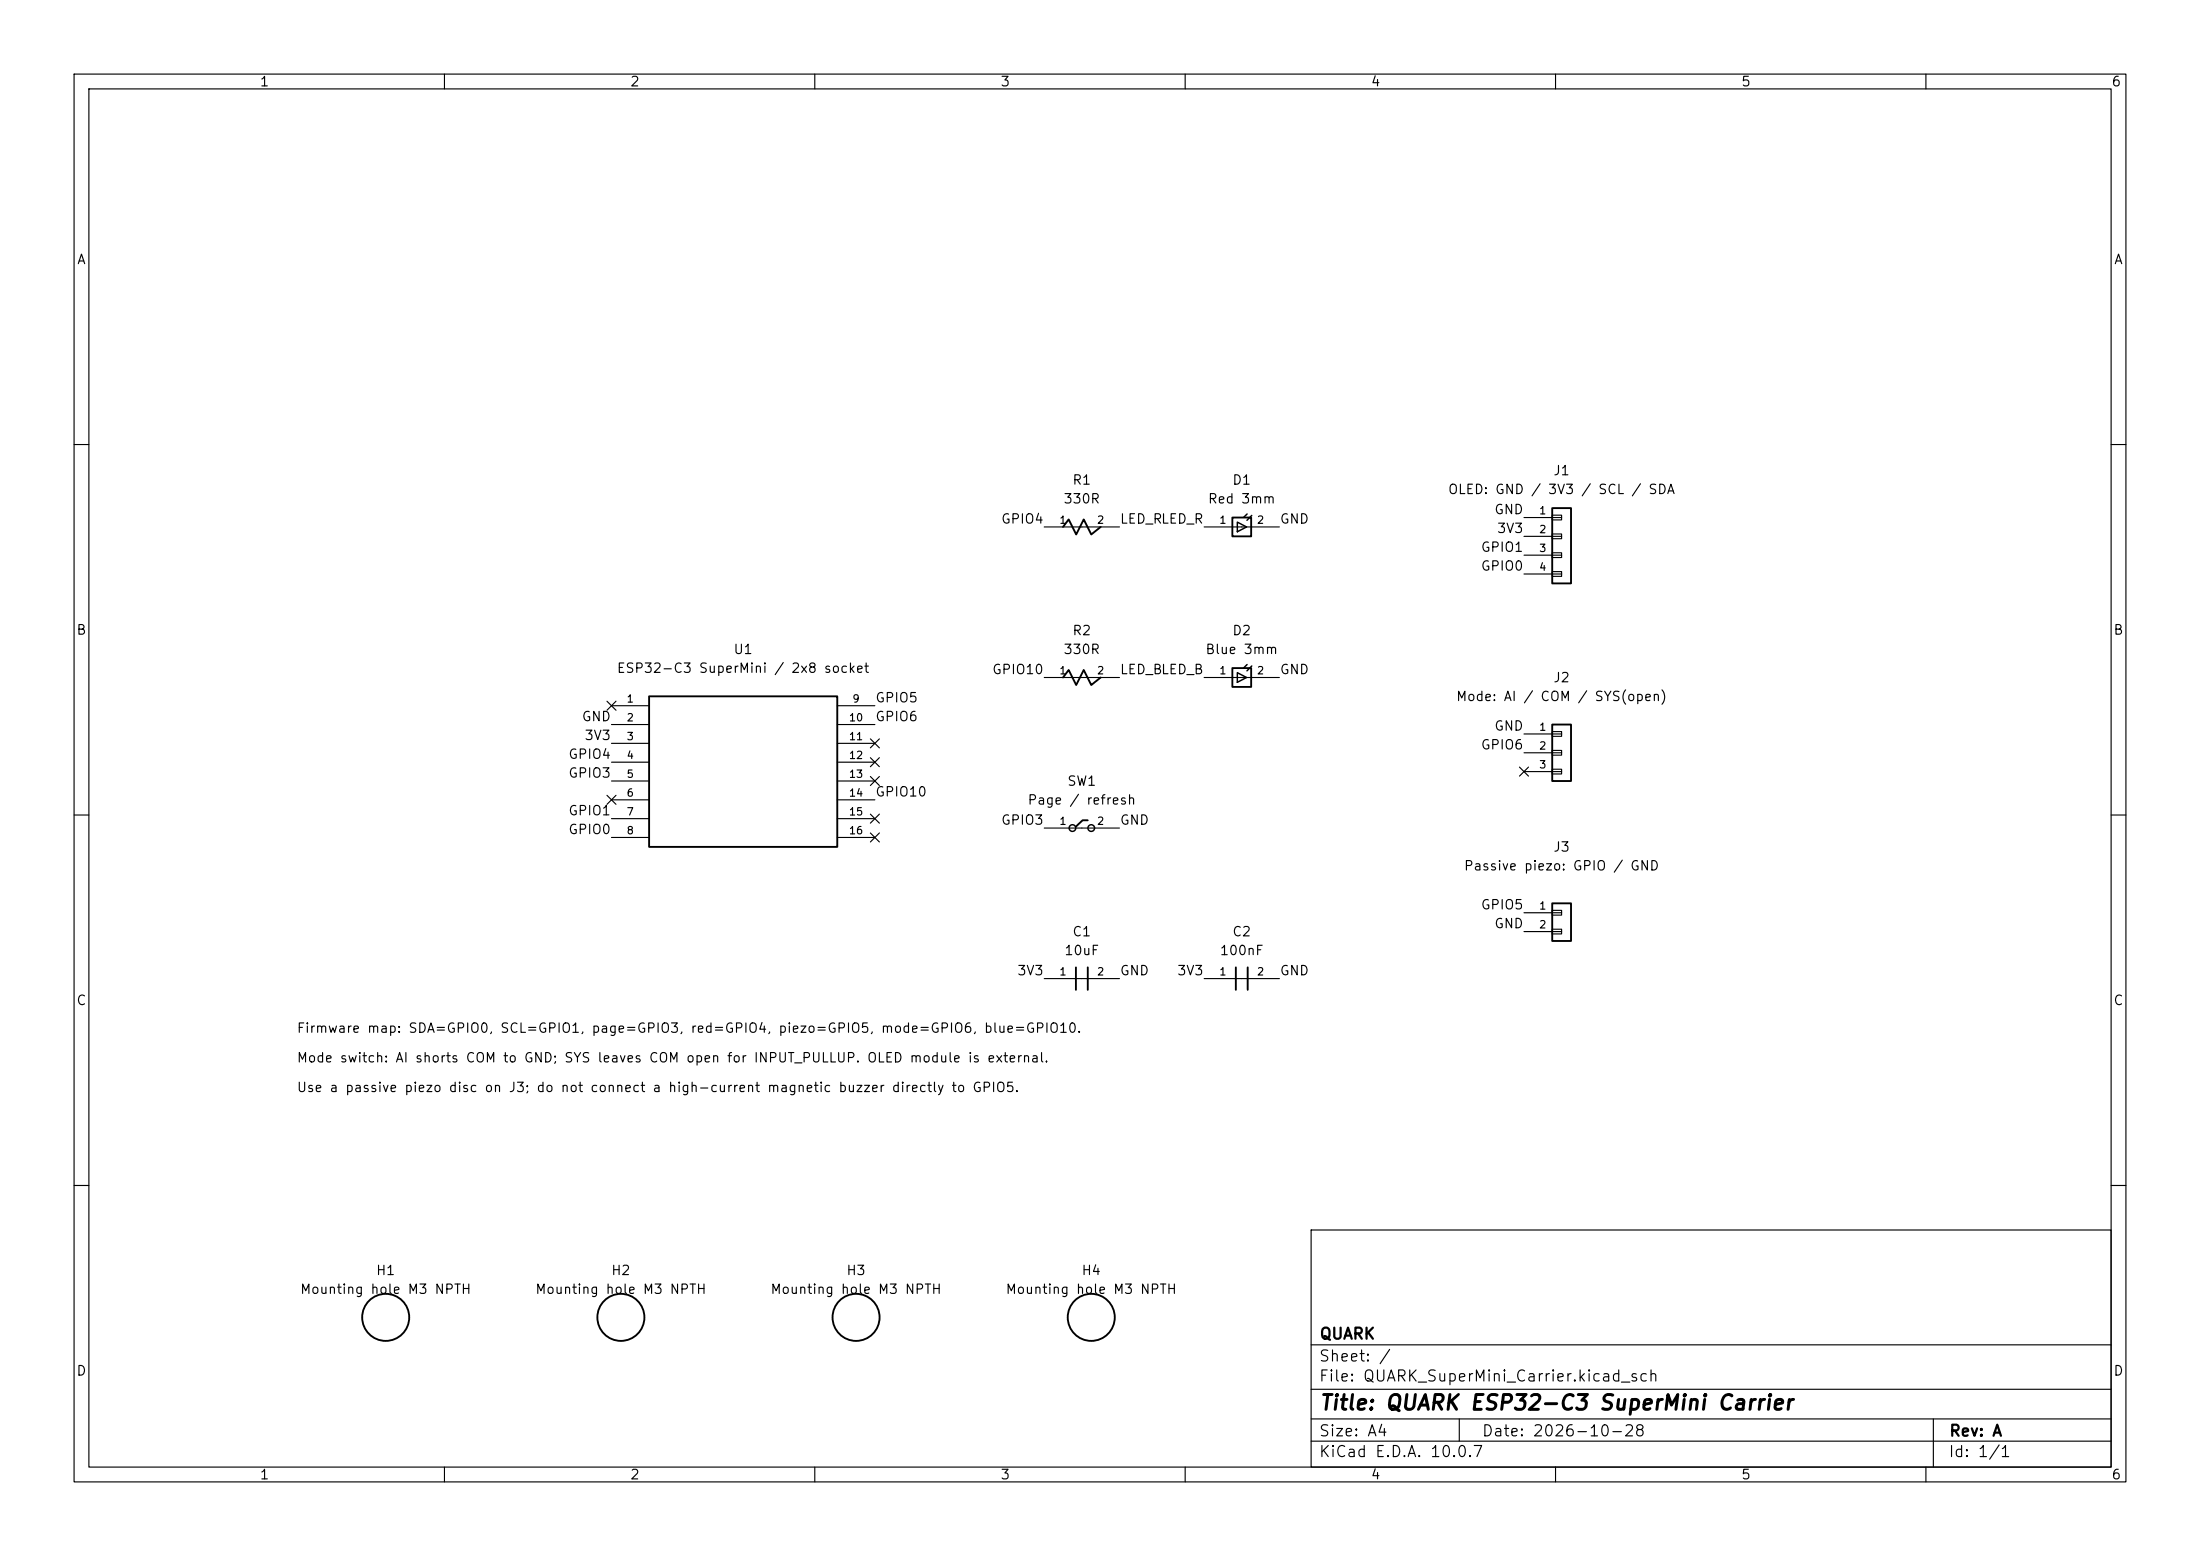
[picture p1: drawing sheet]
<svg xmlns="http://www.w3.org/2000/svg" width="297mm" height="210mm" viewBox="0 0 297 210" stroke-linecap="round" stroke-linejoin="round" font-family="sans-serif">
<g fill="none" stroke="#000" stroke-width=".15">
<path d="M10 10h277v190h-277zM12 12h273v186h-273zM60 10v2M110 10v2M160 10v2M210 10v2M260 10v2M10 60h2M141 71.1h10.1M162.6 71.1h10.1M205.7 69.9h5.1M205.7 72.4h5.1"/>
<path d="M205.7 74.9h5.1M205.7 77.5h5.1M209.5 69.5h1.3v.7h-1.3zM209.5 72.1h1.3v.6h-1.3zM209.5 74.6h1.3v.6h-1.3zM209.5 77.1h1.3v.7h-1.3zM285 60h2M81.9 94.6l1.3 1.3M82.5 95.3h5.1M82.5 97.8h5.1M83.2 94.6l-1.3 1.3M113 95.3h5.1"/>
<path d="M113 97.8h5.1M117.5 99.7l1.2 1.2M118.7 99.7l-1.2 1.2M141 91.4h10.1M162.6 91.4h10.1M205.7 99.1h5.1M209.5 98.7h1.3v.7h-1.3zM10 110h2M81.9 107.3l1.3 1.3M82.5 100.3h5.1M82.5 102.9h5.1M82.5 105.4h5.1"/>
<path d="M82.5 108h5.1M82.5 110.5h5.1M82.5 113h5.1M83.2 107.3l-1.3 1.3M113 100.3h5.1M113 102.9h5.1M113 105.4h5.1M113 108h5.1M113 110.5h5.1M113 113h5.1M117.5 109.9l1.2 1.2M117.5 112.4l1.2 1.2"/>
<path d="M117.5 102.3l1.2 1.2M117.5 104.8l1.2 1.2M118.7 109.9l-1.2 1.2M118.7 112.4l-1.2 1.2M118.7 102.3l-1.2 1.2M118.7 104.8l-1.2 1.2M141 111.8h10.1M205.1 103.5l1.2 1.2M205.7 101.6h5.1M205.7 104.1h5.1M206.3 103.5l-1.2 1.2M209.5 101.3h1.3v.6h-1.3z"/>
<path d="M209.5 103.8h1.3v.7h-1.3zM285 110h2M141 132.1h10.1M162.6 132.1h10.1M205.7 123.2h5.1M205.7 125.7h5.1M209.5 122.9h1.3v.6h-1.3zM209.5 125.4h1.3v.6h-1.3zM10 160h2M177 166h108v32h-108zM285 160h2M60 198v2"/>
<path d="M110 198v2M160 198v2M177 194.5h108M177 191.5h108M177 187.5h108M177 181.5h108M197 191.5v3M210 198v2M260 198v2M261 191.5v6.5"/>
</g>
<g fill="none" stroke="#000" stroke-width=".25">
<path d="M143.5 71.1l.8-1 1 2 1-2 1 2 1.3-1M166.4 69.9h2.5v2.5h-2.5zM209.5 68.6h2.6v10.1h-2.6zM87.6 94h25.4v20.3h-25.4zM143.5 91.4l.8-1 1 2.1 1-2.1 1 2.1 1.3-1.1M166.4 90.2h2.5v2.5h-2.5zM209.5 97.8h2.6v7.6h-2.6zM146.8 110.7h-.6l-1 .9M145.2 130.6v3M146.8 130.6v3M166.8 130.6v3M168.4 130.6v3"/>
<path d="M209.5 121.9h2.6v5.1h-2.6z"/>
<circle cx="52.1" cy="177.8" r="3.2"/>
<circle cx="83.8" cy="177.8" r="3.2"/>
<circle cx="115.6" cy="177.8" r="3.2"/>
<circle cx="147.3" cy="177.8" r="3.2"/>
</g>
<g fill="none" stroke="#000" stroke-width=".2">
<path d="M167 70.5l1.3 .6-1.3 .7zM168.4 69.4l-.5 .4M169 69.6l-.7 .6M167 90.8l1.3 .6-1.3 .7zM168.4 89.7l-.5 .4M169 89.9l-.7 .6"/>
<circle cx="144.8" cy="111.8" r=".45"/>
<circle cx="147.3" cy="111.8" r=".45"/>
</g>
<text font-size="2" x="178" y="190.8">Title: QUARK ESP32-C3 SuperMini Carrier</text>
<g font-size="1.5">
<text x="178" y="184.1">Sheet: /</text>
<text x="178" y="181.1">QUARK</text>
<text x="178" y="186.8">File: QUARK_SuperMini_Carrier.kicad_sch</text>
<text x="178" y="197">KiCad E.D.A. 10.0.7</text>
<text x="178" y="194.2">Size: A4</text>
<text x="200" y="194.2">Date: 2026-10-28</text>
<text x="263" y="197">Id: 1/1</text>
<text x="263" y="194.2">Rev: A</text>
</g>
<g font-size="1.3">
<text x="35" y="12">1</text>
<text x="85" y="12">2</text>
<text x="135" y="12">3</text>
<text x="185" y="12">4</text>
<text x="235" y="12">5</text>
<text x="285" y="12">6</text>
<text x="10.3" y="36">A</text>
<text x="285.3" y="36">A</text>
<text x="144.7" y="65.7">R1</text>
<text x="166.3" y="65.7">D1</text>
<text x="209.6" y="64.5">J1</text>
<text x="135.1" y="71">GPIO4</text>
<text x="143.5" y="68.3">330R</text>
<text x="151.1" y="71">LED_RLED_R</text>
<text x="163" y="68.3">Red 3mm</text>
<text x="172.7" y="71">GND</text>
<text x="195.4" y="67">OLED: GND / 3V3 / SCL / SDA</text>
<text x="201.6" y="69.7">GND</text>
<text x="199.8" y="77.3">GPIO0</text>
<text x="199.8" y="74.8">GPIO1</text>
<text x="202" y="72.3">3V3</text>
<text x="10.2" y="86">B</text>
<text x="98.9" y="88.6">U1</text>
<text x="143.5" y="88.6">330R</text>
<text x="144.7" y="86.1">R2</text>
<text x="162.6" y="88.6">Blue 3mm</text>
<text x="166.3" y="86.1">D2</text>
<text x="285.2" y="86">B</text>
<text x="83.2" y="91.1">ESP32-C3 SuperMini / 2x8 socket</text>
<text x="118.1" y="95.1">GPIO5</text>
<text x="133.8" y="91.3">GPIO10</text>
<text x="151.1" y="91.3">LED_BLED_B</text>
<text x="172.7" y="91.3">GND</text>
<text x="196.5" y="94.9">Mode: AI / COM / SYS(open)</text>
<text x="209.6" y="92.4">J2</text>
<text x="78.5" y="97.7">GND</text>
<text x="78.8" y="100.2">3V3</text>
<text x="118.1" y="97.7">GPIO6</text>
<text x="199.8" y="101.5">GPIO6</text>
<text x="201.6" y="98.9">GND</text>
<text x="76.6" y="105.3">GPIO3</text>
<text x="76.6" y="102.7">GPIO4</text>
<text x="118.1" y="107.8">GPIO10</text>
<text x="144" y="106.4">SW1</text>
<text x="76.6" y="110.4">GPIO1</text>
<text x="76.6" y="112.9">GPIO0</text>
<text x="135.1" y="111.6">GPIO3</text>
<text x="138.6" y="108.9">Page / refresh</text>
<text x="151.1" y="111.6">GND</text>
<text x="197.5" y="117.8">Passive piezo: GPIO / GND</text>
<text x="209.6" y="115.3">J3</text>
<text x="199.8" y="123.1">GPIO5</text>
<text x="201.6" y="125.6">GND</text>
<text x="137.2" y="132">3V3</text>
<text x="143.6" y="129.2">10uF</text>
<text x="144.7" y="126.7">C1</text>
<text x="151.1" y="132">GND</text>
<text x="158.8" y="132">3V3</text>
<text x="164.6" y="129.2">100nF</text>
<text x="166.3" y="126.7">C2</text>
<text x="172.7" y="132">GND</text>
<text x="10.2" y="136">C</text>
<text x="285.2" y="136">C</text>
<text x="40" y="139.7">Firmware map: SDA=GPIO0, SCL=GPIO1, page=GPIO3, red=GPIO4, piezo=GPIO5, mode=GPIO6, blue=GPIO10.</text>
<text x="40" y="143.7">Mode switch: AI shorts COM to GND; SYS leaves COM open for INPUT_PULLUP. OLED module is external.</text>
<text x="40" y="147.7">Use a passive piezo disc on J3; do not connect a high-current magnetic buzzer directly to GPIO5.</text>
<text x="50.7" y="172.4">H1</text>
<text x="82.4" y="172.4">H2</text>
<text x="114.2" y="172.4">H3</text>
<text x="145.9" y="172.4">H4</text>
<text x="40.4" y="175">Mounting hole M3 NPTH</text>
<text x="72.2" y="175">Mounting hole M3 NPTH</text>
<text x="103.9" y="175">Mounting hole M3 NPTH</text>
<text x="135.7" y="175">Mounting hole M3 NPTH</text>
<text x="10.2" y="186">D</text>
<text x="285.2" y="186">D</text>
<text x="35" y="200">1</text>
<text x="85" y="200">2</text>
<text x="135" y="200">3</text>
<text x="185" y="200">4</text>
<text x="235" y="200">5</text>
<text x="285" y="200">6</text>
</g>
<g font-size="1">
<text x="142.9" y="70.9">1</text>
<text x="148" y="70.9">2</text>
<text x="164.5" y="70.9">1</text>
<text x="169.6" y="70.9">2</text>
<text x="207.7" y="69.7">1</text>
<text x="207.7" y="72.2">2</text>
<text x="207.7" y="74.7">3</text>
<text x="207.7" y="77.3">4</text>
<text x="84.5" y="95.1">1</text>
<text x="115" y="95.1">9</text>
<text x="142.9" y="91.3">1</text>
<text x="148" y="91.3">2</text>
<text x="164.5" y="91.3">1</text>
<text x="169.6" y="91.3">2</text>
<text x="84.5" y="97.6">2</text>
<text x="84.5" y="100.1">3</text>
<text x="114.5" y="97.6">10</text>
<text x="114.5" y="100.1">11</text>
<text x="207.7" y="98.9">1</text>
<text x="207.7" y="101.4">2</text>
<text x="84.5" y="102.7">4</text>
<text x="84.5" y="105.2">5</text>
<text x="84.5" y="107.8">6</text>
<text x="114.5" y="102.7">12</text>
<text x="114.5" y="105.2">13</text>
<text x="114.5" y="107.8">14</text>
<text x="207.7" y="104">3</text>
<text x="84.5" y="110.3">7</text>
<text x="84.5" y="112.8">8</text>
<text x="114.5" y="110.3">15</text>
<text x="114.5" y="112.8">16</text>
<text x="142.9" y="111.6">1</text>
<text x="148" y="111.6">2</text>
<text x="207.7" y="123">1</text>
<text x="207.7" y="125.5">2</text>
<text x="142.9" y="131.9">1</text>
<text x="148" y="131.9">2</text>
<text x="164.5" y="131.9">1</text>
<text x="169.6" y="131.9">2</text>
</g>
</svg>
